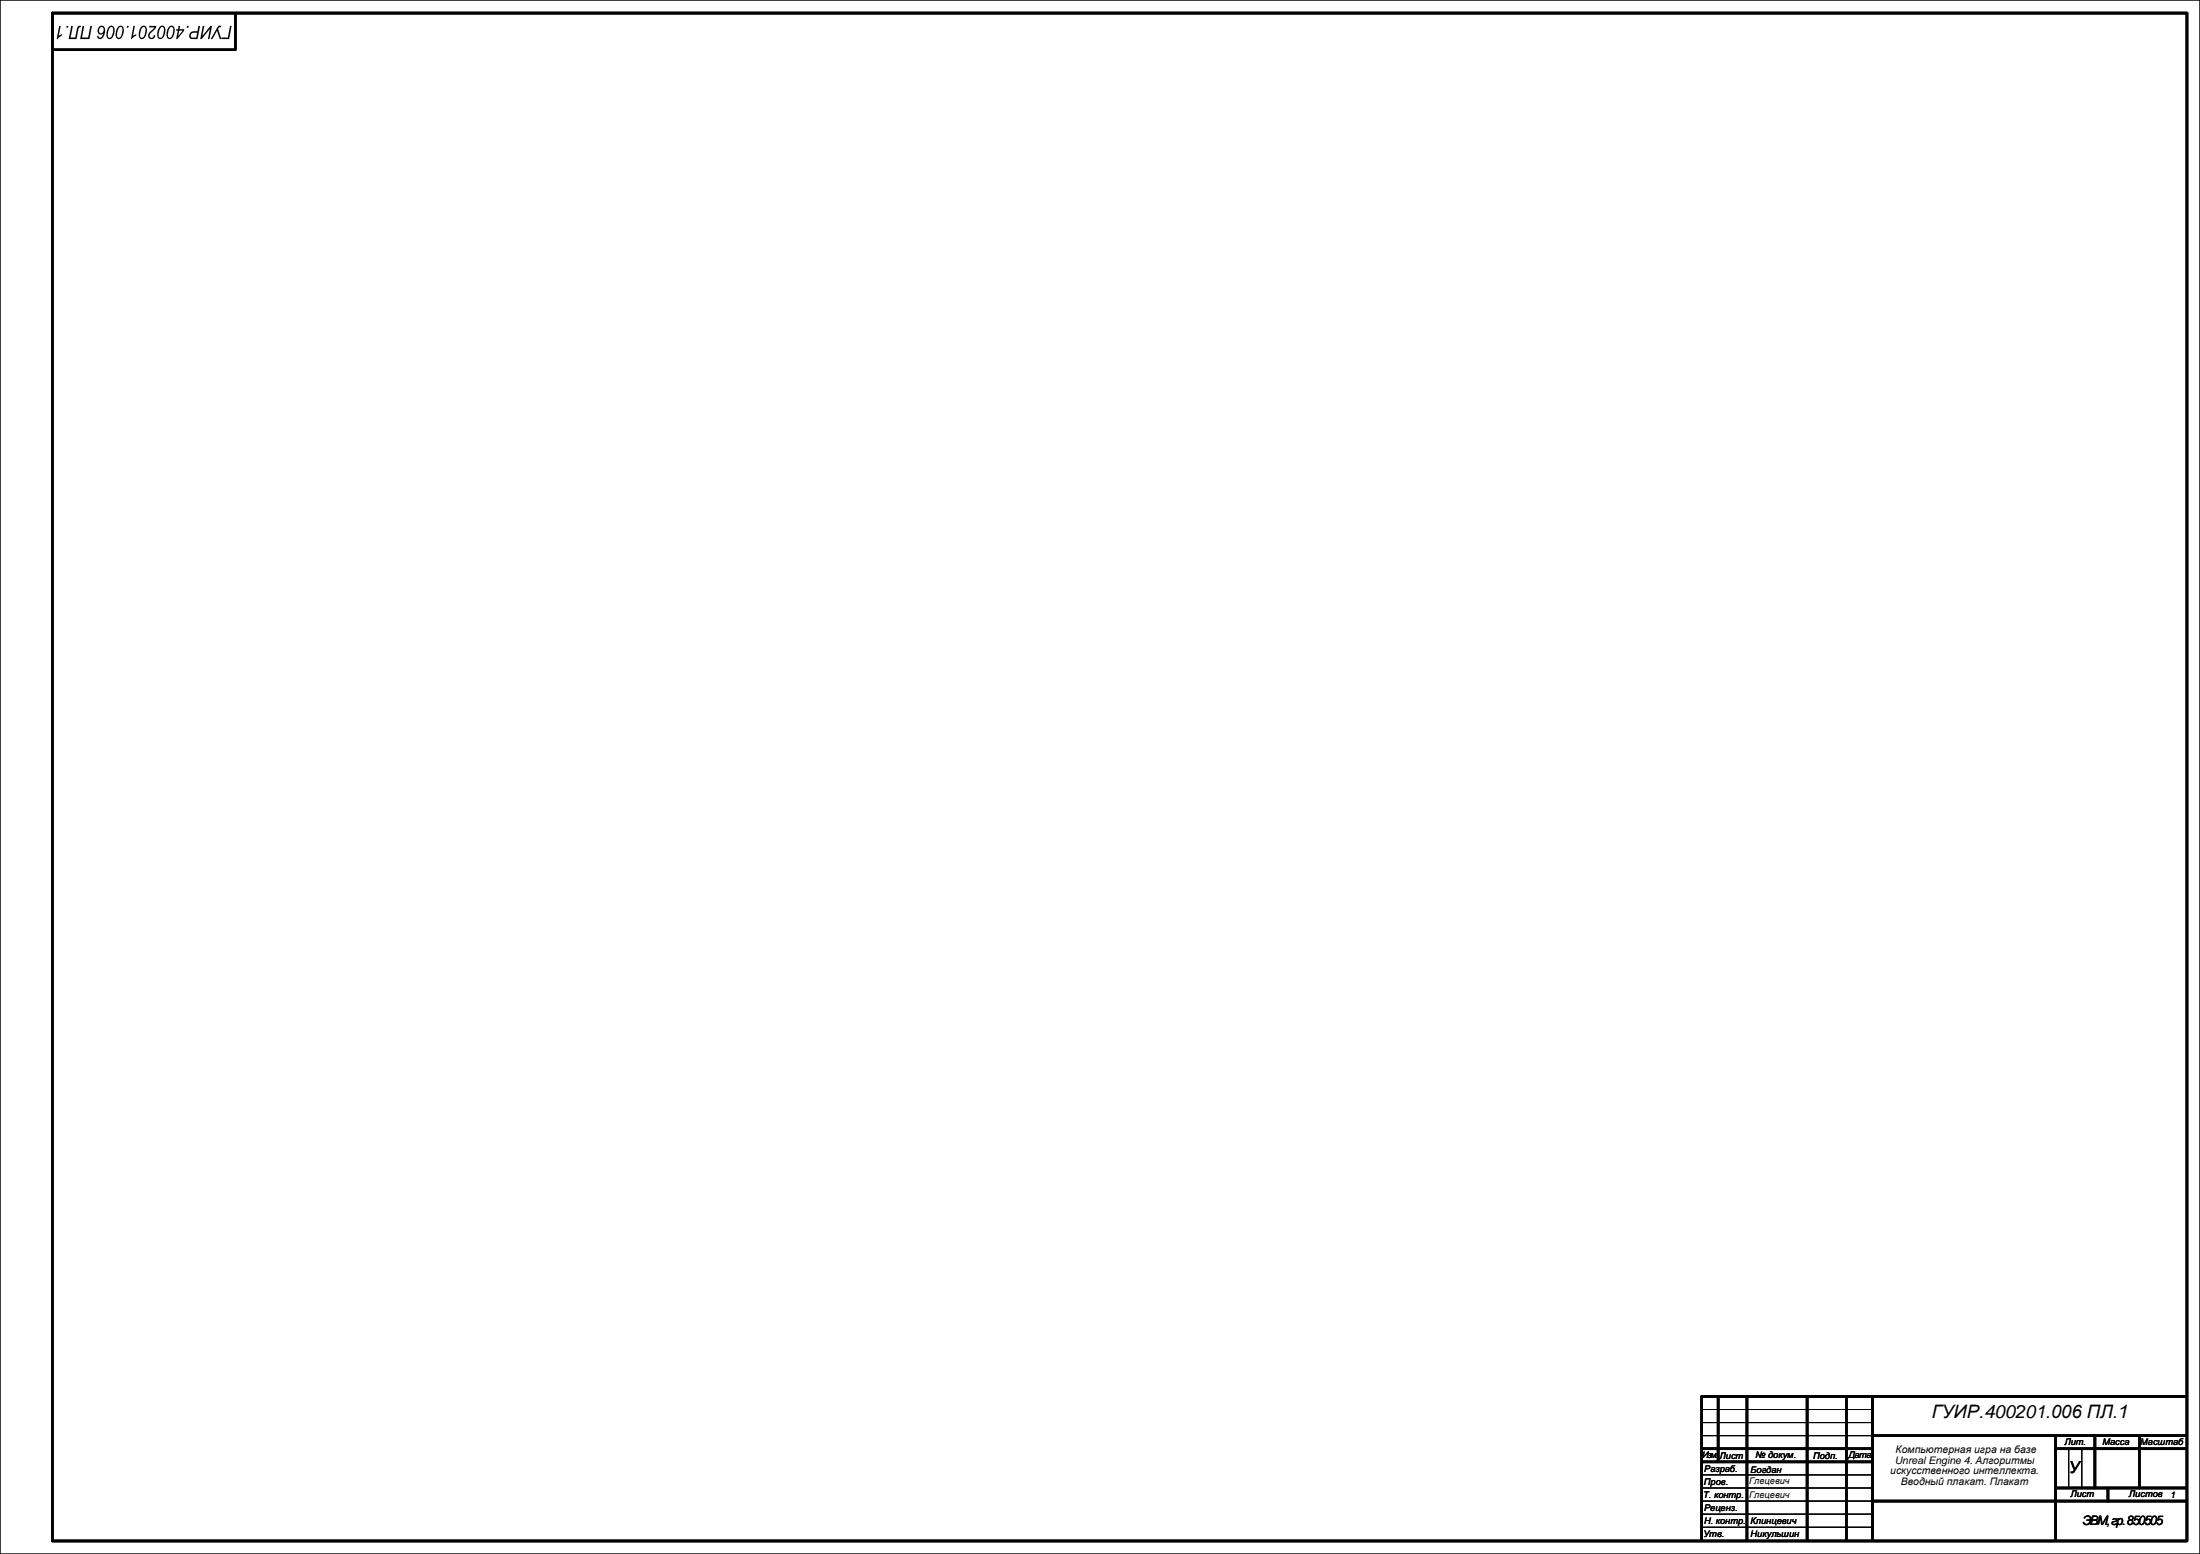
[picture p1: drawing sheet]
<svg xmlns="http://www.w3.org/2000/svg" width="841mm" height="594mm" viewBox="0 0 841 594" stroke-linecap="round" stroke-linejoin="round" font-family="sans-serif">
<path d="M0 0h841v594h-841zM650.8 538.8h65M650.8 543.8h65M650.8 548.7h65M790.8 553.7v15.1M795.8 553.7v15.1M650.8 563.7h65M650.8 568.8h65M650.8 573.8h65M650.8 578.7h65M650.8 583.7h65" fill="none" stroke="#000" stroke-width=".38"/>
<g fill="none" stroke="#000" stroke-width="1">
<path d="M20 14v-9h816v583.7M20 5v578.7M90 5v14h-70M650.5 533.7v55.1M650.8 533.7h185M656.8 534.3v24.4M667.8 533.7v55.1M690.8 533.7v55.1M705.8 533.7v55.1M715.8 533.7v55.1M650.8 553.7h65M650.8 558.7h65"/>
<path d="M715.8 548.7h120M785.8 548.7v40.1M785.8 553.7h50M800.8 548.7v20.1M817.8 548.7v20.1M715.8 573.8h120M785.8 568.8h50M805.8 568.8v5M20 584v5h816"/>
</g>
<g fill="#000">
<path d="M48.6 9.9h.6l-.1 .7h-.7zM45.2 10.2a1.37 1.37 0 0 1 1.8-.1 1.37 1.37 0 0 1 .3 1.8 2.64 2.64 0 0 1-2.1 3 2.67 2.67 0 0 1-.6-3.7zM45.5 10.6l-.6 1.4a2.22 2.22 0 0 0 .3 2.4l.2 .1a3.1 3.1 0 0 0 .9-4.2zM41.7 10.2a1.37 1.37 0 0 1 1.8-.1 1.37 1.37 0 0 1 .3 1.8 2.64 2.64 0 0 1-2.1 3 2.67 2.67 0 0 1-.6-3.7zM42 10.6l-.6 1.4a2.22 2.22 0 0 0 .3 2.4l.2 .1a3.1 3.1 0 0 0 .9-4.2zM38 10.1a1.46 1.46 0 0 1 1.8 .1 1.46 1.46 0 0 1 .4 1.8l-.5 1.7a1.32 1.32 0 0 1-1.3 1.2 1.32 1.32 0 0 1-1.3-1.2h.5a.78 .78 0 0 0 .9 .7 .78 .78 0 0 0 .7-.8l.2-.8-.3 .3a1.36 1.36 0 0 1-1.6-.4 1.36 1.36 0 0 1-.1-1.7zM38.3 10.6a1.08 1.08 0 0 0-.5 1.3 1.08 1.08 0 0 0 1.3 .7 1.16 1.16 0 0 0 .6-1.3 1.16 1.16 0 0 0-1.1-.9zM31.6 9.9h.6l-.9 4.5h2.4l.8-4.5h.7l-1 5h-3.6zM27.2 9.9h.7l-.9 4.5h1.8l.5-2.8a1.37 1.37 0 0 1 1.6-1.7l-.1 .6h-.5l-.2 .3-.9 4.1h-2.9zM25.5 9.9h.6l-.1 .7h-.6zM22.6 9.9h.6l-.7 3.8 1.3-.7-.1 .6-2 1.4z"/>
<path d="M68.3 9.9h.6l-.3 1.3h1.9l-.2 .6-2.5 3.1h-.5l.6-3.2h-.6l.1-.5h.7zM68.5 11.7l-.4 2.1 1.7-2.1zM64.7 10.2a1.37 1.37 0 0 1 1.7-.1 1.37 1.37 0 0 1 .4 1.8 2.64 2.64 0 0 1-2.2 3 2.67 2.67 0 0 1-.6-3.7zM65 10.6l-.7 1.8a1.45 1.45 0 0 0 .6 2.1 3.1 3.1 0 0 0 .9-4.2zM61.1 10.2a1.37 1.37 0 0 1 1.8-.1 1.37 1.37 0 0 1 .3 1.8 2.64 2.64 0 0 1-2.1 3 2.67 2.67 0 0 1-.6-3.7zM61.4 10.6l-.7 1.8a1.45 1.45 0 0 0 .6 2.1 3.1 3.1 0 0 0 .9-4.2zM57.1 9.9h2.7l-.5 1.1-1.6 1.6a.9 .9 0 0 0-.5 1.3 .9 .9 0 0 0 1.4 .1l.2-.6 .6 .1a1.44 1.44 0 0 1-2.2 1.2 1.44 1.44 0 0 1 .1-2.5l1.7-1.7h-2zM54.1 10.2a1.37 1.37 0 0 1 1.7-.1 1.37 1.37 0 0 1 .4 1.8 2.64 2.64 0 0 1-2.2 3 2.67 2.67 0 0 1-.6-3.7zM54.3 10.6l-.6 1.8a1.45 1.45 0 0 0 .5 2.1 3.1 3.1 0 0 0 .9-4.2zM51 9.9h.6l-.7 3.8 1.3-.7-.1 .6-2 1.4z"/>
<path d="M87.9 9.9h.6l-.9 5h-3l.2-.5h2.3zM83.4 10l1.2-.1-.1 .6-.7-.1-.4 .7 1.2 3.8h-.6l-1-3.2-1.8 3.2h-.6zM77.5 9.9h.6l-.7 3.8 3.1-3.8h.5l-.9 5h-.6l.7-3.8-3.1 3.8h-.6zM72.8 12.4l1-.4 1.7-.1 .4-2h.6l-1 5h-1.9a1.41 1.41 0 0 1-1.3-1 1.41 1.41 0 0 1 .5-1.5zM73.2 12.9a.84 .84 0 0 0-.3 1 .84 .84 0 0 0 1 .5h1.1l.4-1.9-1.7 .1zM71.5 9.9h.6l-.1 .7h-.6z"/>
</g>
<text font-size="7.1" x="738.5" y="542.2">ГУИР.400201.006 ПЛ.1</text>
<text font-size="6.3" x="790.9" y="562.9">У</text>
<text font-size="5" x="796" y="583">ЭВМ, гр. 850505</text>
<g font-size="4">
<text x="724.6" y="555.5">Компьютерная игра на базе</text>
<text x="722.6" y="563.5">искусственного интеллекта.</text>
<text x="724.3" y="559.5">Unreal Engine 4. Алгоритмы</text>
<text x="726.6" y="567.5">Вводный плакат. Плакат</text>
</g>
<g font-size="3.5">
<text x="650.7" y="557.4">Изм.</text>
<text x="657.4" y="557.5">Лист</text>
<text x="671.1" y="557.4">№ докум.</text>
<text x="693.1" y="557.5">Подп.</text>
<text x="706.6" y="557.4">Дата</text>
<text x="789.2" y="552.3">Лит.</text>
<text x="803.7" y="552.3">Масса</text>
<text x="818.2" y="552.3">Масштаб</text>
<text x="651.5" y="562.5">Разраб.</text>
<text x="669.2" y="562.9">Богдан</text>
<text x="651.4" y="567.5">Пров.</text>
<text x="668.7" y="567.4">Глецевич</text>
<text x="651.1" y="572.6">Т. контр.</text>
<text x="668.7" y="572.5">Глецевич</text>
<text x="791.4" y="572.3">Лист</text>
<text x="813.9" y="572.3">Листов</text>
<text x="829.6" y="572.4">1</text>
<text x="651.4" y="577.5">Реценз.</text>
<text x="651.2" y="587.6">Утв.</text>
<text x="651.4" y="582.5">Н. контр.</text>
<text x="669.2" y="582.6">Клинцевич</text>
<text x="669.2" y="587.6">Никульшин</text>
</g>
</svg>
